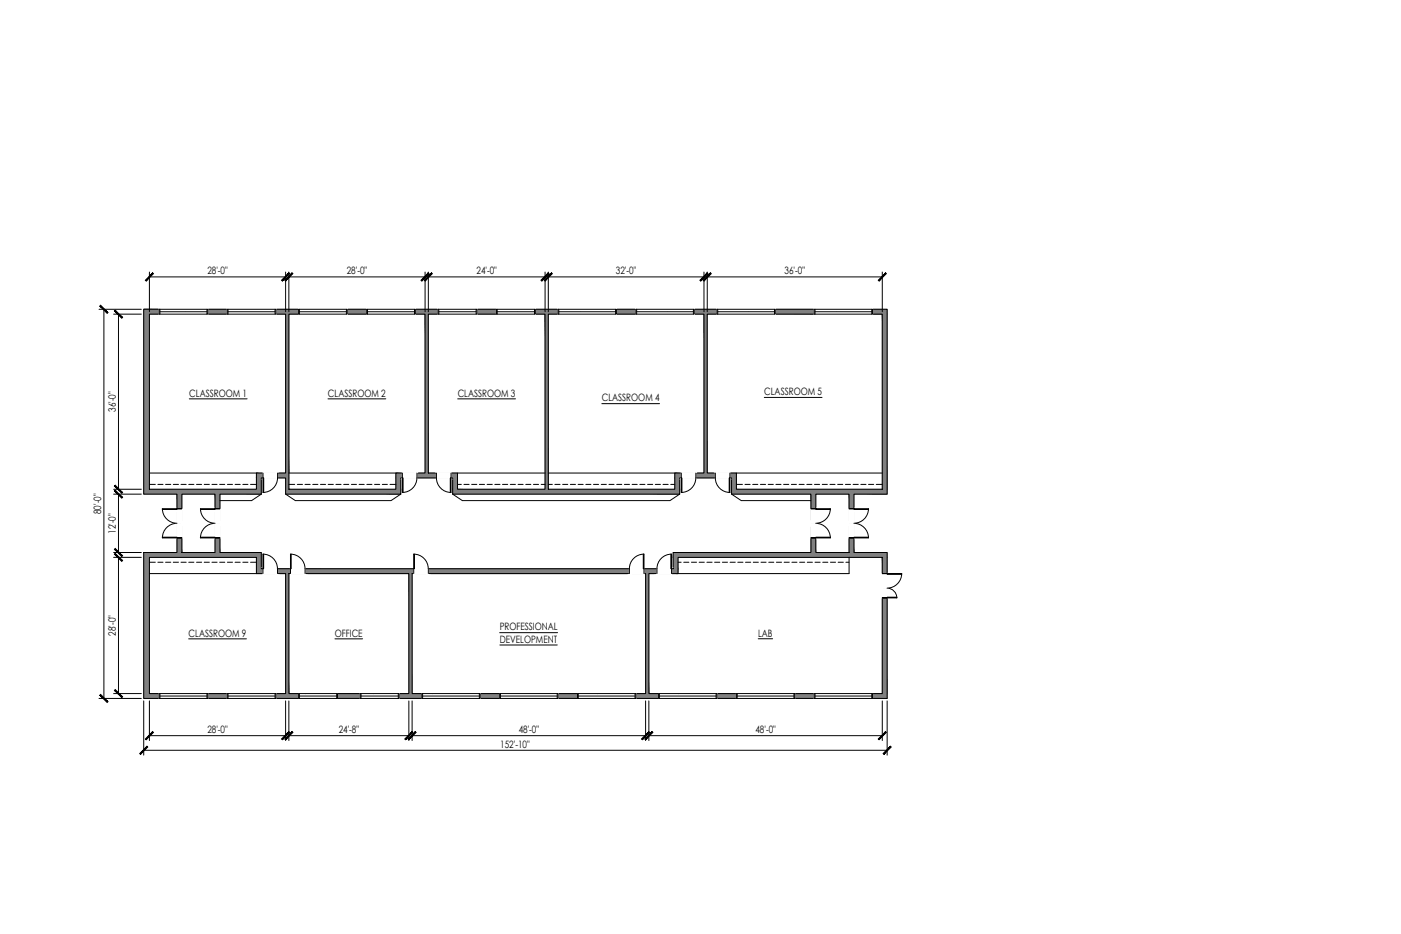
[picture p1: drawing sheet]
<svg xmlns="http://www.w3.org/2000/svg" width="914mm" height="610mm" viewBox="0 0 914 610" stroke-linecap="round" stroke-linejoin="round" font-family="sans-serif">
<!-- layer: A-WALL-PATT -->
<g fill="#808080" stroke="#808080" stroke-width=".65">
<path d="M94 202l485 3v-3zM94 202l485 3h-485z"/>
<path d="M459 205l3 104v-104zM459 205l3 104h-3z"/>
<path d="M277 205l3 104v-104zM277 205l3 104h-3z"/>
<path d="M186 205l3 104v-104zM186 205l3 104h-3z"/>
<path d="M440 309l41 3v-3zM440 309l41 3h-41z"/>
<path d="M258 309l41 3v-3zM258 309l41 3h-41z"/>
<path d="M167 309l22 3v-3zM167 309l22 3h-22z"/>
<path d="M576 205l3 114v-114zM576 205l3 114h-3z"/>
<path d="M477 312l4 7v-7zM477 312l4 7h-4z"/>
<path d="M440 312l4 7v-7zM440 312l4 7h-4z"/>
<path d="M356 205l2 114v-114zM356 205l2 114h-2z"/>
<path d="M295 312l4 7v-7zM295 312l4 7h-4z"/>
<path d="M258 312l4 7v-7zM258 312l4 7h-4z"/>
<path d="M186 312l3 7v-7zM186 312l3 7h-3z"/>
<path d="M167 312l4 7v-7zM167 312l4 7h-4z"/>
<path d="M94 205l4 114v-114zM94 205l4 114h-4z"/>
<path d="M477 319l102 4v-4zM477 319l102 4h-102z"/>
<path d="M295 319l149 4v-4zM295 319l149 4h-149z"/>
<path d="M186 319l76 4v-4zM186 319l76 4h-76z"/>
<path d="M94 319l77 4v-4zM94 319l77 4h-77z"/>
<path d="M554 323l3 38v-38zM554 323l3 38h-3z"/>
<path d="M529 323l3 38v-38zM529 323l3 38h-3z"/>
<path d="M140 323l4 38v-38zM140 323l4 38h-4z"/>
<path d="M116 323l3 38v-38zM116 323l3 38h-3z"/>
<path d="M439 361l140 3v-3zM439 361l140 3h-140z"/>
<path d="M94 361l77 3v-3zM94 361l77 3h-77z"/>
<path d="M439 364l4 7v-7zM439 364l4 7h-4z"/>
<path d="M167 364l4 7v-7zM167 364l4 7h-4z"/>
<path d="M167 371l276 3v-3zM167 371l276 3h-276z"/>
<path d="M576 364l3 89v-89zM576 364l3 89h-3z"/>
<path d="M421 374l2 79v-79zM421 374l2 79h-2z"/>
<path d="M267 374l2 79v-79zM267 374l2 79h-2z"/>
<path d="M186 374l3 79v-79zM186 374l3 79h-3z"/>
<path d="M94 364l4 89v-89zM94 364l4 89h-4z"/>
<path d="M94 453l485 3v-3zM94 453l485 3h-485z"/>
</g>
<!-- layer: A-WALL -->
<g fill="none" stroke="#000" stroke-width=".65">
<path d="M94 202h485v121h-22v38h22v95h-485v-95h22v-38h-22zM98 205h88v104h-19v10h-69zM189 205h88v104h-19v10h-69zM280 205h76v114h-57v-10h-19zM358 205h101v104h-19v10h-82zM462 205h114v114h-95v-10h-19zM119 323h21v38h-21zM144 323h27v-11h15v11h76v-11h33v11h149v-11h33v11h52v38h-90v10h-268v-10h-27zM532 323h22v38h-22zM98 364h69v10h19v79h-88zM189 374h78v79h-78zM269 374h152v79h-152z"/>
<path d="M423 374h20v-10h133v89h-153z"/>
</g>
<!-- layer: A-DOOR -->
<g fill="none" stroke="#fff" stroke-width=".65">
<path d="M172 312h9M263 312h9M285 312h9M445 312h9M467 312h9M115 332v19M140 332v19M533 332v19M558 332v19M172 371h9M190 371h9M270 371h10"/>
<path d="M411 371h9M429 371h9M580 374v16"/>
</g>
<g fill="#fff" stroke="#fff" stroke-width=".65">
<path d="M429 375l9-4v4zM429 371v4l9-4z"/>
<path d="M467 308l9 4v-4zM467 308l9 4h-9z"/>
<path d="M445 308h9l-9 4zM445 312h9v-4z"/>
<path d="M285 308l9 4v-4zM285 308l9 4h-9z"/>
<path d="M263 308h9l-9 4zM263 312h9v-4z"/>
<path d="M172 308h9l-9 4zM172 312h9v-4z"/>
<path d="M172 371v4h9zM172 371h9v4z"/>
<path d="M119 342l-4 9h4zM115 342h4l-4 9z"/>
<path d="M144 342l-4 9h4zM140 342h4l-4 9z"/>
<path d="M140 332h4v10zM140 332v10h4z"/>
<path d="M115 332h4v10zM115 332v10h4z"/>
<path d="M554 342l4 9h-4zM554 342l4 9v-9z"/>
<path d="M529 342l4 9h-4zM529 342l4 9v-9z"/>
<path d="M529 332v10l4-10zM533 332v10h-4z"/>
<path d="M554 332v10l4-10zM558 332v10h-4z"/>
<path d="M190 371v4h9zM190 371h9v4z"/>
<path d="M575 384l5 6h-5zM575 384l5 6v-6z"/>
<path d="M575 374v10l5-10zM580 374v10h-5z"/>
<path d="M270 371v4h10zM270 371h10v4z"/>
<path d="M411 375l9-4v4zM411 371v4l9-4z"/>
</g>
<g fill="none" stroke="#000" stroke-width=".65">
<path d="M172 312v9zM172 309v3M181 309a10 10 0 0 1-9 12M263 312v9zM263 309v3M272 309a10 10 0 0 1-9 12M285 309a10 10 0 0 0 9 12M294 312v9zM294 309v3M445 312v9zM445 309v3M454 309a10 10 0 0 1-9 12"/>
<path d="M467 309a10 10 0 0 0 9 12M476 312v9zM476 309v3M106 332a10 10 0 0 0 9 10 10 10 0 0 0-9 9M106 332h10v1h-10zM119 332h-3h3M131 332a10 10 0 0 0 9 10 10 10 0 0 0-9 9M131 332h9v1h-9zM144 332h-4h4M529 332h3h-3M532 332h10v1h-10zM542 332a10 10 0 0 1-10 10 10 10 0 0 1 10 9"/>
<path d="M554 332h3h-3M557 332h10v1h-10zM567 332a10 10 0 0 1-10 10 10 10 0 0 1 10 9M106 351h10h-10zM119 351h-3h3M131 351h9h-9zM144 351h-4h4M529 351h3h-3M532 351h10h-10zM554 351h3h-3M557 351h10h-10zM172 362a10 10 0 0 1 9 9"/>
<path d="M172 362v9zM172 371v3M181 371v3M190 362a10 10 0 0 1 9 9M190 362v9zM190 371v3M199 371v3M270 362a10 10 0 0 1 10 12M270 362v9zM270 371v3M420 362v9zM420 362a10 10 0 0 0-9 12"/>
<path d="M420 371v3M438 362v9zM438 362a10 10 0 0 0-9 12M438 371v3M576 374h3h-3M579 374h10v1h-10zM589 374a10 10 0 0 1-10 10 6 6 0 0 1 6 6M576 390h3h-3M579 390h6h-6z"/>
</g>
<!-- layer: A-GLAZ -->
<g fill="none" stroke="#fff" stroke-width=".65">
<path d="M104 201h32M148 201h32M195 201h32M239 201h32M286 201h25M324 201h25M364 201h38M415 201h38M468 201h38M531 201h38M104 452h32M148 452h32"/>
<path d="M195 452h25M235 452h26M275 452h38M326 452h38M377 452h38M430 452h38M481 452h38M531 452h38"/>
</g>
<g fill="#fff" stroke="#fff" stroke-width=".65">
<path d="M430 452v4h38zM430 452h38v4z"/>
<path d="M531 452v4h38zM531 452h38v4z"/>
<path d="M481 452v4h38zM481 452h38v4z"/>
<path d="M275 452v4h38zM275 452h38v4z"/>
<path d="M104 452v4h32zM104 452h32v4z"/>
<path d="M377 452v4h38zM377 452h38v4z"/>
<path d="M148 452v4h32zM148 452h32v4z"/>
<path d="M195 452v4h25zM195 452h25v4z"/>
<path d="M235 452v4h26zM235 452h26v4z"/>
<path d="M326 452v4h38zM326 452h38v4z"/>
<path d="M104 201v5h32zM104 201h32v5z"/>
<path d="M148 201v5h32zM148 201h32v5z"/>
<path d="M239 201v5h32zM239 201h32v5z"/>
<path d="M195 201v5h32zM195 201h32v5z"/>
<path d="M324 201v5h25zM324 201h25v5z"/>
<path d="M286 201v5h25zM286 201h25v5z"/>
<path d="M364 201v5h38zM364 201h38v5z"/>
<path d="M415 201v5h38zM415 201h38v5z"/>
<path d="M531 201v5h38zM531 201h38v5z"/>
<path d="M468 201v5h38zM468 201h38v5z"/>
</g>
<g fill="none" stroke="#000" stroke-width=".65">
<path d="M104 202h32v3h-32zM104 202v3M104 203h31M135 202v3M148 202h32v3h-32zM149 202v3M149 203h31M180 202v3M195 202h32v3h-32zM195 202v3M195 203h31M226 202v3"/>
<path d="M239 202h32v3h-32zM240 203h31M240 202v3M271 202v3M286 202h25v3h-25zM286 203h25M286 202v3M311 202v3M324 202h25v3h-25zM325 203h24M325 202v3M349 202v3"/>
<path d="M364 202h38v3h-38zM365 203h37M365 202v3M402 202v3M415 202h38v3h-38zM416 203h37M416 202v3M453 202v3M468 202h38v3h-38zM468 203h37M468 202v3M505 202v3"/>
<path d="M531 202h38v3h-38zM532 202v3M532 203h37M569 202v3M104 453h32v3h-32zM104 454h31M104 453v3M135 453v3M148 453h32v3h-32zM149 454h31M149 453v3M180 453v3"/>
<path d="M195 453h25v3h-25zM195 454h25M195 453v3M220 453v3M235 453h26v3h-26zM236 454h24M236 453v3M260 453v3M275 453h38v3h-38zM276 454h37M276 453v3M313 453v3"/>
<path d="M326 453h38v3h-38zM327 454h37M327 453v3M364 453v3M377 453h38v3h-38zM377 454h37M377 453v3M414 453v3M430 453h38v3h-38zM430 454h37M430 453v3M467 453v3"/>
<path d="M481 453h38v3h-38zM481 454h37M481 453v3M518 453v3M531 453h38v3h-38zM532 454h37M532 453v3M569 453v3"/>
</g>
<!-- layer: A-FLOR-CSWK -->
<g fill="none" stroke="#000" stroke-width=".65">
<path d="M98 309h69M98 316h3M103 316h3M108 316h3M113 316h3M118 316h4M123 316h4M128 316h4M133 316h4M138 316h4M143 316h4M148 316h4"/>
<path d="M153 316h4M158 316h4M164 316h3M189 309h69M189 316h3M194 316h3M199 316h3M204 316h4M209 316h4M214 316h4M219 316h4M224 316h4"/>
<path d="M229 316h4M234 316h4M239 316h4M244 316h4M249 316h4M255 316h3M299 309h57M299 316h2M303 316h3M308 316h3M313 316h3M318 316h3"/>
<path d="M323 316h3M328 316h3M333 316h3M338 316h3M343 316h3M348 316h4M353 316h3M358 309h82M358 316h2M362 316h4M367 316h4M372 316h4"/>
<path d="M377 316h4M382 316h4M387 316h4M392 316h4M397 316h4M402 316h4M408 316h3M413 316h3M418 316h3M423 316h3M428 316h3M433 316h3"/>
<path d="M438 316h2M481 309h95M481 316h4M486 316h4M491 316h4M496 316h4M501 316h4M506 316h4M511 316h4M516 316h4M522 316h3M527 316h3"/>
<path d="M532 316h3M537 316h3M542 316h3M547 316h3M552 316h3M557 316h3M562 316h3M567 316h3M572 316h4M98 374h69M98 367h3M103 367h3"/>
<path d="M108 367h3M113 367h3M118 367h4M123 367h4M128 367h4M133 367h4M138 367h4M143 367h4M148 367h4M153 367h4M158 367h4M164 367h3"/>
<path d="M443 367h2M446 367h4M451 367h4M456 367h4M461 367h4M466 367h4M471 367h4M476 367h4M482 367h3M487 367h3M492 367h3M497 367h3"/>
<path d="M502 367h3M507 367h3M512 367h3M517 367h3M522 367h3M527 367h3M532 367h3M537 367h3M542 367h3M547 367h3M552 367h2M554 364v10h-111"/>
</g>
<!-- layer: A-ANNO-DIMS -->
<g fill="none" stroke="#000" stroke-width=".65">
<path d="M98 178v25M186 178v25M189 178v25M277 178v25M280 178v25M356 178v25M358 178v25M459 178v25M462 178v25M576 178v25M98 181h88M189 181h88"/>
<path d="M280 181h76M358 181h101M462 181h114M65 202h27M68 202v254M74 205h18M77 205v114M74 319h18M74 323h18M77 323v38M74 364h18M74 361h18"/>
<path d="M77 364v89M65 456h27M74 453h18M94 457v36M98 457v26M186 457v26M189 457v26M267 457v26M269 457v26M421 457v26M423 457v26M576 457v26"/>
<path d="M579 457v36M94 490h485M98 480h88M189 480h78M269 480h152M423 480h153"/>
</g>
<g fill="#000" stroke="#000" stroke-width=".65">
<path d="M100 178l-5 5 5-4zM100 178l-5 5z"/>
<path d="M191 178l-5 5 5-4zM191 178l-5 5z"/>
<path d="M282 178l-5 5 5-4zM282 178l-5 5z"/>
<path d="M360 178l-4 5 4-4zM360 178l-4 5h-1z"/>
<path d="M464 178l-5 5 5-4zM464 178l-5 5z"/>
<path d="M184 183l5-5zM189 178v1l-5 4z"/>
<path d="M280 178l-5 5zM280 178v1l-5 4z"/>
<path d="M358 178l-5 5h1zM358 178v1l-4 4z"/>
<path d="M457 183l5-5zM462 178v1l-5 4z"/>
<path d="M573 183h1l4-5zM578 178l1 1-5 4z"/>
<path d="M65 200l5 5v-1zM66 199l4 5-5-4z"/>
<path d="M75 203l4 5 1-1zM75 202l5 5-5-4z"/>
<path d="M75 317l5 4zM75 317l5 4-1 1z"/>
<path d="M75 320l4 5h1zM75 320l5 5-5-5z"/>
<path d="M75 358l5 5zM75 358l5 5h-1z"/>
<path d="M75 362l4 4h1zM75 361l5 5-5-4z"/>
<path d="M66 453l-1 1 5 4zM65 454l5 4z"/>
<path d="M75 450v1l5 4zM75 451l5 4h-1z"/>
<path d="M100 478l-5 5 5-5zM100 478l-5 5v-1z"/>
<path d="M191 478l-5 5 5-5zM191 478l-5 5v-1z"/>
<path d="M271 478l-4 5 5-5zM266 482l5-4-4 5z"/>
<path d="M426 478l-5 5 5-5zM426 478l-5 5v-1z"/>
<path d="M96 487l-4 5 4-4zM91 492l5-5-4 5z"/>
<path d="M184 482v1l5-5zM189 478l-5 5z"/>
<path d="M269 478l-5 4 1 1zM269 478l-4 5z"/>
<path d="M419 482v1l4-5zM423 478h1l-5 5z"/>
<path d="M573 482l1 1 4-5zM578 478h1l-5 5z"/>
<path d="M576 492h1l4-5zM581 487l1 1-5 4z"/>
</g>
<!-- layer: A-EQPM -->
<path d="M171 323l-7 4h-20M186 323l7 4h62l7-4M295 323l7 4h135l7-4M477 323l7 4h45" fill="none" stroke="#000" stroke-width=".65"/>
<!-- layer: A-ANNO-TEXT -->
<g fill="#fff" stroke="#fff" stroke-width=".65">
<path d="M494 410v8l12-8zM494 418l12-8v8z"/>
<path d="M325 405v17l40-17zM325 422l40-17v17z"/>
<path d="M122 409v9l40-9zM122 418l40-9v9z"/>
<path d="M217 409v9l21-9zM217 418l21-9v9z"/>
<path d="M122 253v8l40-8zM122 261l40-8v8z"/>
<path d="M213 253v8l40-8zM213 261l40-8v8z"/>
<path d="M298 253v8l40-8zM298 261l40-8v8z"/>
<path d="M392 256v8l40-8zM392 264l40-8v8z"/>
<path d="M498 252v8l40-8zM498 260l40-8v8z"/>
</g>
<path d="M499 259h38M124 260h37M214 260h38M299 260h37M393 263h37M123 417h38M219 417h18M326 413h38M495 417h9M326 421h38" fill="none" stroke="#000" stroke-width=".65"/>
<g font-size="6.6">
<text x="135" y="179">28'-0&quot;</text>
<text x="226" y="179">28'-0&quot;</text>
<text x="311" y="179">24'-0&quot;</text>
<text x="402" y="179">32'-0&quot;</text>
<text x="512" y="179">36'-0&quot;</text>
<text x="499" y="258">CLASSROOM 5</text>
<text x="124" y="259">CLASSROOM 1</text>
<text x="214" y="259">CLASSROOM 2</text>
<text x="299" y="259">CLASSROOM 3</text>
<text x="393" y="262">CLASSROOM 4</text>
<text x="76" y="269" transform="rotate(-90 76 269)">36'-0&quot;</text>
<text x="66" y="336" transform="rotate(-90 66 336)">80'-0&quot;</text>
<text x="76" y="349" transform="rotate(-90 76 349)">12'-0&quot;</text>
<text x="326" y="411">PROFESSIONAL</text>
<text x="76" y="415" transform="rotate(-90 76 415)">28'-0&quot;</text>
<text x="123" y="416">CLASSROOM 9</text>
<text x="219" y="416">OFFICE</text>
<text x="326" y="420">DEVELOPMENT</text>
<text x="495" y="415">LAB</text>
<text x="135" y="478">28'-0&quot;</text>
<text x="221" y="478">24'-8&quot;</text>
<text x="339" y="478">48'-0&quot;</text>
<text x="493" y="478">48'-0&quot;</text>
<text x="327" y="488">152'-10&quot;</text>
</g>
</svg>
